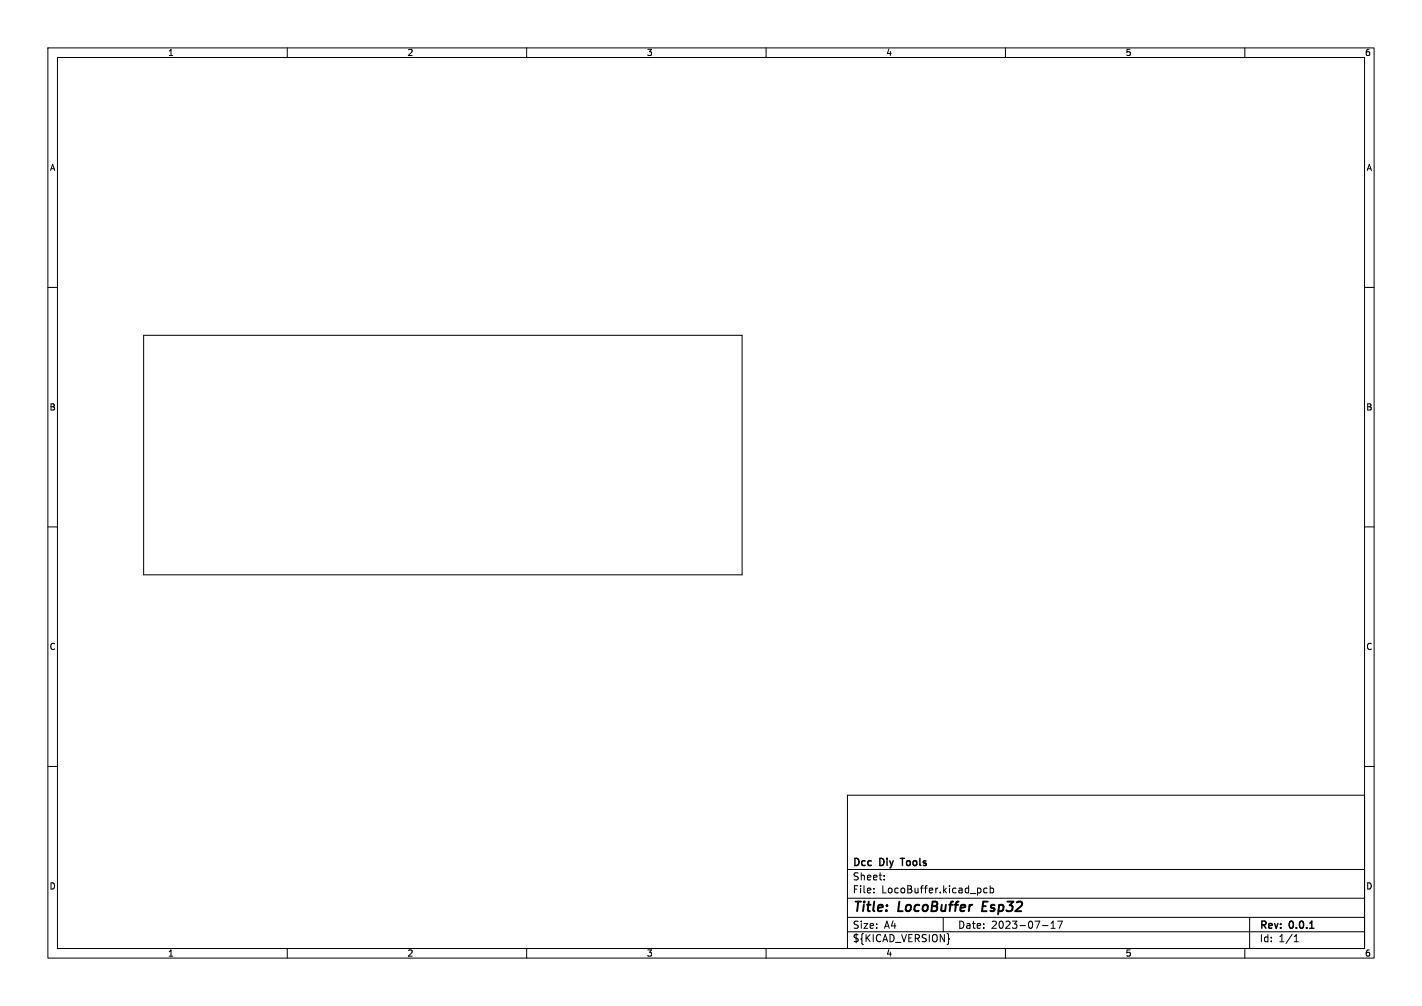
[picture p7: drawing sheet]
<svg xmlns="http://www.w3.org/2000/svg" width="297mm" height="210mm" viewBox="0 0 297 210" stroke-linecap="round" stroke-linejoin="round" font-family="sans-serif">
<g fill="none" stroke="#000" stroke-width=".21">
<path d="M10 10h277v190h-277zM12 12h273v186h-273zM60 10v2M110 10v2M160 10v2M210 10v2M260 10v2M10 60h2M285 60h2M30 70h125v50h-125zM10 110h2M285 110h2"/>
<path d="M10 160h2M285 160h2M177 166h108v32h-108zM60 198v2M110 198v2M160 198v2M177 194.5h108M177 191.5h108M177 187.5h108M177 181.5h108M182.5 186.3v.1M182.5 185.5v.1"/>
<path d="M184.7 183.6v.1M184.7 182.8v.1M197 191.5v3M198.1 195.8l.2 .2-.2 .2M204.8 185.5v.8M206.2 185.5l-.5-.1-.2 .3 .1 .6h.6M206.8 185.5l.4-.1 .3 .3-.1 .6h-.6M206.8 184.9v1.5M210 198v2M217.7 193.2h1.2M219.5 193.8h.9M219.5 192.7l.5-.4v1.5"/>
<path d="M220.9 192.3h1l-.7 1.5M260 198v2M261 191.5v6.5M270.3 196.6h.9M270.3 195.5l.4-.4v1.5"/>
</g>
<path d="M188.1 179.2h.8M273.6 193.8h.8" fill="none" stroke="#000" stroke-width=".3"/>
<path d="M205.4 188.2l-.3 2h1" fill="none" stroke="#000" stroke-width=".4"/>
<g font-size="2.8">
<text x="178" y="190.9">Title:</text>
<text x="187.7" y="190.9">LocoBuffer</text>
<text x="206" y="190.9">Esp32</text>
</g>
<g font-size="2.1">
<text x="178" y="184">Sheet:</text>
<text x="178" y="181.2">Dcc</text>
<text x="183.8" y="181.2">Diy</text>
<text x="188.9" y="181.2">Tools</text>
<text x="178" y="186.7">File:</text>
<text x="184.1" y="186.7">LocoBuffer.kicad_pcb</text>
<text x="178" y="196.9">${KICAD_VERSION}</text>
<text x="178" y="194.1">Size:</text>
<text x="184.7" y="194.1">A4</text>
<text x="200" y="194.1">Date:</text>
<text x="207" y="194.1">2023-07-17</text>
<text x="263" y="194.3">Rev:</text>
<text x="263" y="196.9">Id:</text>
<text x="267.1" y="196.9">1/1</text>
<text x="269.4" y="194.3">0.0.1</text>
</g>
<g font-size="1.8">
<text x="35" y="11.9">1</text>
<text x="85" y="11.9">2</text>
<text x="135" y="11.9">3</text>
<text x="185" y="11.9">4</text>
<text x="235" y="11.9">5</text>
<text x="285" y="11.9">6</text>
<text x="10.3" y="35.9">A</text>
<text x="285.4" y="35.9">A</text>
<text x="10.3" y="85.9">B</text>
<text x="285.3" y="85.9">B</text>
<text x="10.3" y="135.9">C</text>
<text x="285.3" y="135.9">C</text>
<text x="10.3" y="185.9">D</text>
<text x="285.3" y="185.9">D</text>
<text x="35" y="199.9">1</text>
<text x="85" y="199.9">2</text>
<text x="135" y="199.9">3</text>
<text x="185" y="199.9">4</text>
<text x="235" y="199.9">5</text>
<text x="285" y="199.9">6</text>
</g>
</svg>
